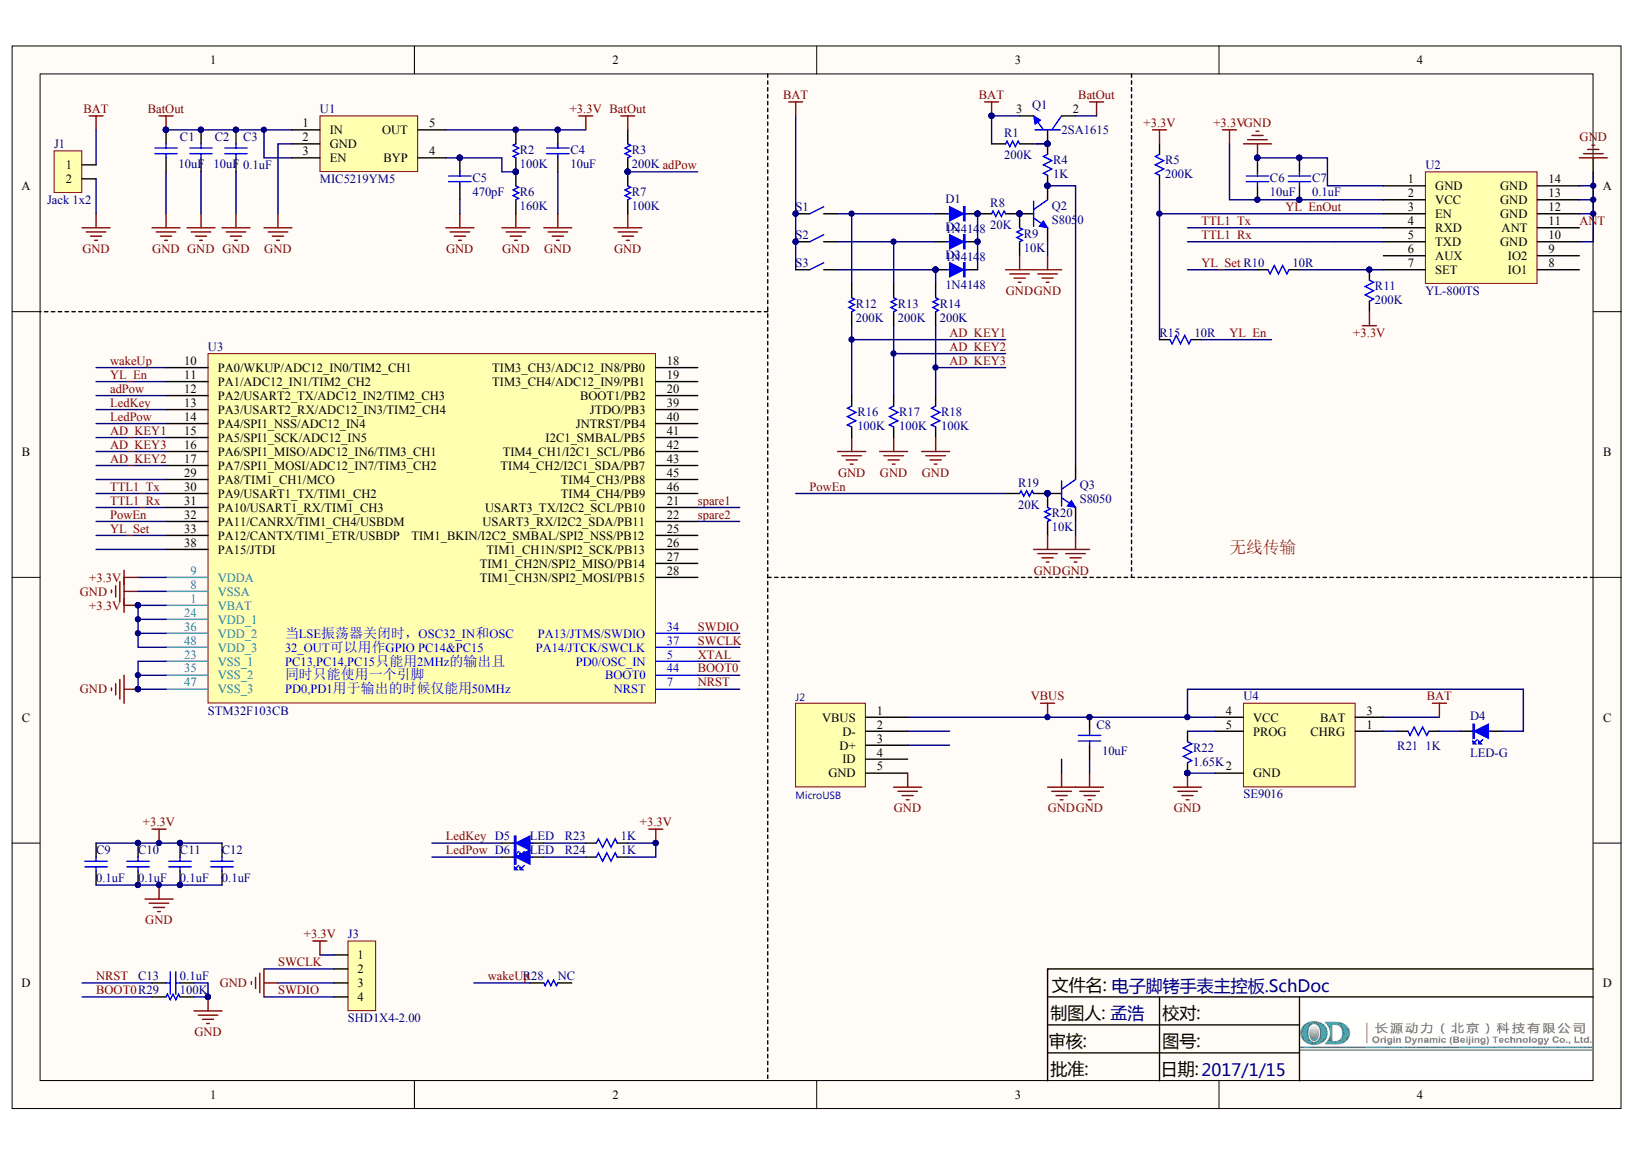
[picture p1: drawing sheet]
# Altium project 电子脚铐手表主控板.PrjPcb
1 sheet, 58 parts. Net scope: global (net labels, ports and power ports of the same name join across sheets).
Board file: 电子脚铐手表主控板V3.PcbDoc

## Sheet 电子脚铐手表主控板.SchDoc
size A4

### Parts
C1  10uF  [C0603]
C2  10uF  [C0603]
C3  0.1uF  [C0603]
C4  10uF  [C0603]
C5  470pF  [C0603]
C6  10uF  [C0603]
C7  0.1uF  [C0603]
C8  value 10uF  [C0603]  (hidden comment: Cap)
C9  0.1uF  [C0603]
C10  0.1uF  [C0603]
C11  0.1uF  [C0603]
C12  0.1uF  [C0603]
C13  0.1uF  [C0603]
D1  1N4148  [SOD-80-S]
D2  1N4148  [SOD-80-S]
D3  1N4148  [SOD-80-S]
D4  LED-G  [LED0805]
D5  LED  [LED0805]
D6  LED  [LED0805]
J1  Jack 1x2  [Jk1*2-2.0]
J2  MicroUSB  [MICRO-USB]
J3  SHD1X4-2.00  [Jk1*4-2.0]
Q1  2SA1615  [TO-252]
Q2  S8050  [SOT-23]
Q3  S8050  [SOT-23]
R1  200K  [R0603]
R2  100K  [R0603]
R3  200K  [R0603]
R4  1K  [R0603]
R5  200K  [R0603]
R6  160K  [R0603]
R7  100K  [R0603]
R8  20K  [R0603]
R9  10K  [R0603]
R10  value 10R  [R0603]  (hidden comment: 200K)
R11  200K  [R0603]
R12  200K  [R0603]
R13  200K  [R0603]
R14  200K  [R0603]
R15  value 10R  [R0603]  (hidden comment: 200K)
R16  100K  [R0603]
R17  100K  [R0603]
R18  100K  [R0603]
R19  20K  [R0603]
R20  10K  [R0603]
R21  1K  [R0603]
R22  1.65K  [R0603]
R23  1K  [R0603]
R24  1K  [R0603]
R28  NC  [R0603]
R29  100K  [R0603]
S1  Switch  [SW-6X6X8]  (value not drawn)
S2  Switch  [SW-6X6X8]  (value not drawn)
S3  Switch  [SW-6X6X8]  (value not drawn)
U1  MIC5219YM5  [SOT-23-5]
U2  YL-800TS  [YL-800TS]
U3  STM32F103CB  [LQFP48]
U4  SE9016  [SOT-23-5]

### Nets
+3.3V: C4.1 C6.1 C7.1 C9.1 C10.1 C11.1 C12.1 J3.1 R2.2 R5.2 R11.2 R23.1 R24.1 U1.5(OUT) U2.2(VCC) U3.1(VBAT) U3.9(VDDA) U3.24(VDD_1) U3.36(VDD_2) U3.48(VDD_3)
BAT: J1.1 Q1.3(E) R1.1 S1.1 S2.1 S3.1 U4.3(BAT)
BatOut: C1.1 C2.1 C3.2 Q1.2(C) R3.1 U1.1(IN) U1.3(EN)
GND: C1.2 C2.2 C3.1 C4.2 C5.2 C6.2 C7.2 C8.2 C9.2 C10.2 C11.2 C12.2 C13.2 J1.2 J2.5(GND) J3.3 Q2.2(e) Q3.2(e) R6.2 R7.2 R9.2 R16.1 R17.1 R18.1 R20.2 R22.1 R29.2 U1.2(GND) U2.1(GND) U2.10(GND) U2.12(GND) U2.13(GND) U2.14(GND) U3.8(VSSA) U3.23(VSS_1) U3.35(VSS_2) U3.47(VSS_3) U4.2(GND)
VBUS: C8.1 D4.1(A) J2.1(VBUS) U4.4(VCC)
AD_KEY1: R12.2 R16.2 U3.17(PA7/SPI1_MOSI/ADC12_IN7/TIM3_CH2)
AD_KEY2: R13.2 R17.2 U3.15(PA5/SPI1_SCK/ADC12_IN5)
AD_KEY3: R14.2 R18.2 U3.14(PA4/SPI1_NSS/ADC12_IN4)
adPow: R3.2 R7.1 U3.12(PA2/USART2_TX/ADC12_IN2/TIM2_CH3)
ANT: U2.11(ANT)
BOOT0: R29.1 U3.44(BOOT0)
LedKey: D5.2(K) U3.16(PA6/SPI1_MISO/ADC12_IN6/TIM3_CH1)
LedPow: D6.2(K) U3.13(PA3/USART2_RX/ADC12_IN3/TIM2_CH4)
NRST: C13.1 U3.7(NRST)
PowEn: R19.1 U3.11(PA1/ADC12_IN1/TIM2_CH2)
spare1: U3.21(USART3_TX/I2C2_SCL/PB10)
spare2: U3.22(USART3_RX/I2C2_SDA/PB11)
SWCLK: J3.2 U3.37(PA14/JTCK/SWCLK)
SWDIO: J3.4 U3.34(PA13/JTMS/SWDIO)
TTL1_Rx: U2.5(TXD) U3.31(PA10/USART1_RX/TIM1_CH3)
TTL1_Tx: U2.4(RXD) U3.30(PA9/USART1_TX/TIM1_CH2)
wakeUp: R28.2 U3.10(PA0/WKUP/ADC12_IN0/TIM2_CH1)
XTAL: U3.5(PD0/OSC_IN)
YL_En: R15.1 U3.33(PA12/CANTX/TIM1_ETR/USBDP)
YL_EnOut: R5.1 R15.2 U2.3(EN)
YL_Set: R10.2 U3.32(PA11/CANRX/TIM1_CH4/USBDM)
NetC5_1: C5.1 R2.1 R6.1 U1.4(BYP)
NetD1_1: D1.1(A) R12.1 S1.2
NetD1_2: D1.2(K) D2.2(K) D3.2(K) R8.1
NetD2_1: D2.1(A) R13.1 S2.2
NetD3_1: D3.1(A) R14.1 S3.2
NetD4_2: D4.2(K) R21.2
NetD5_1: D5.1(A) R23.2
NetD6_1: D6.1(A) R24.2
NetQ1_1: Q1.1(B) R1.2 R4.2
NetQ2_1: Q2.1(b) R8.2 R9.1
NetQ2_3: Q2.3(c) Q3.3(c) R4.1
NetQ3_1: Q3.1(b) R19.2 R20.1
NetR10_1: R10.1 R11.1 U2.7(SET)
NetR21_1: R21.1 U4.1(CHRG)
NetR22_2: R22.2 U4.5(PROG)

Not connected (* = marked no-connect by the designer): J2 2(D-) 3(D+) 4(ID); R28 1; U2 6(AUX) 8(IO1)* 9(IO2)*; U3 2(PC13-TAMPER-RTC) 3(PC14-OSC32_IN) 4(PC15-OSC32_OUT) 6(PD1/OSC_OUT) 18(TIM3_CH3/ADC12_IN8/PB0) 19(TIM3_CH4/ADC12_IN9/PB1) 20(BOOT1/PB2) 25(TIM1_BKIN/I2C2_SMBAL/SPI2_NSS/PB12) 26(TIM1_CH1N/SPI2_SCK/PB13) 27(TIM1_CH2N/SPI2_MISO/PB14) 28(TIM1_CH3N/SPI2_MOSI/PB15) 29(PA8/TIM1_CH1/MCO) 38(PA15/JTDI) 39(JTDO/PB3) 40(JNTRST/PB4) 41(I2C1_SMBAL/PB5) 42(TIM4_CH1/I2C1_SCL/PB6) 43(TIM4_CH2/I2C1_SDA/PB7) 45(TIM4_CH3/PB8) 46(TIM4_CH4/PB9)

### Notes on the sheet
- 无线传输
